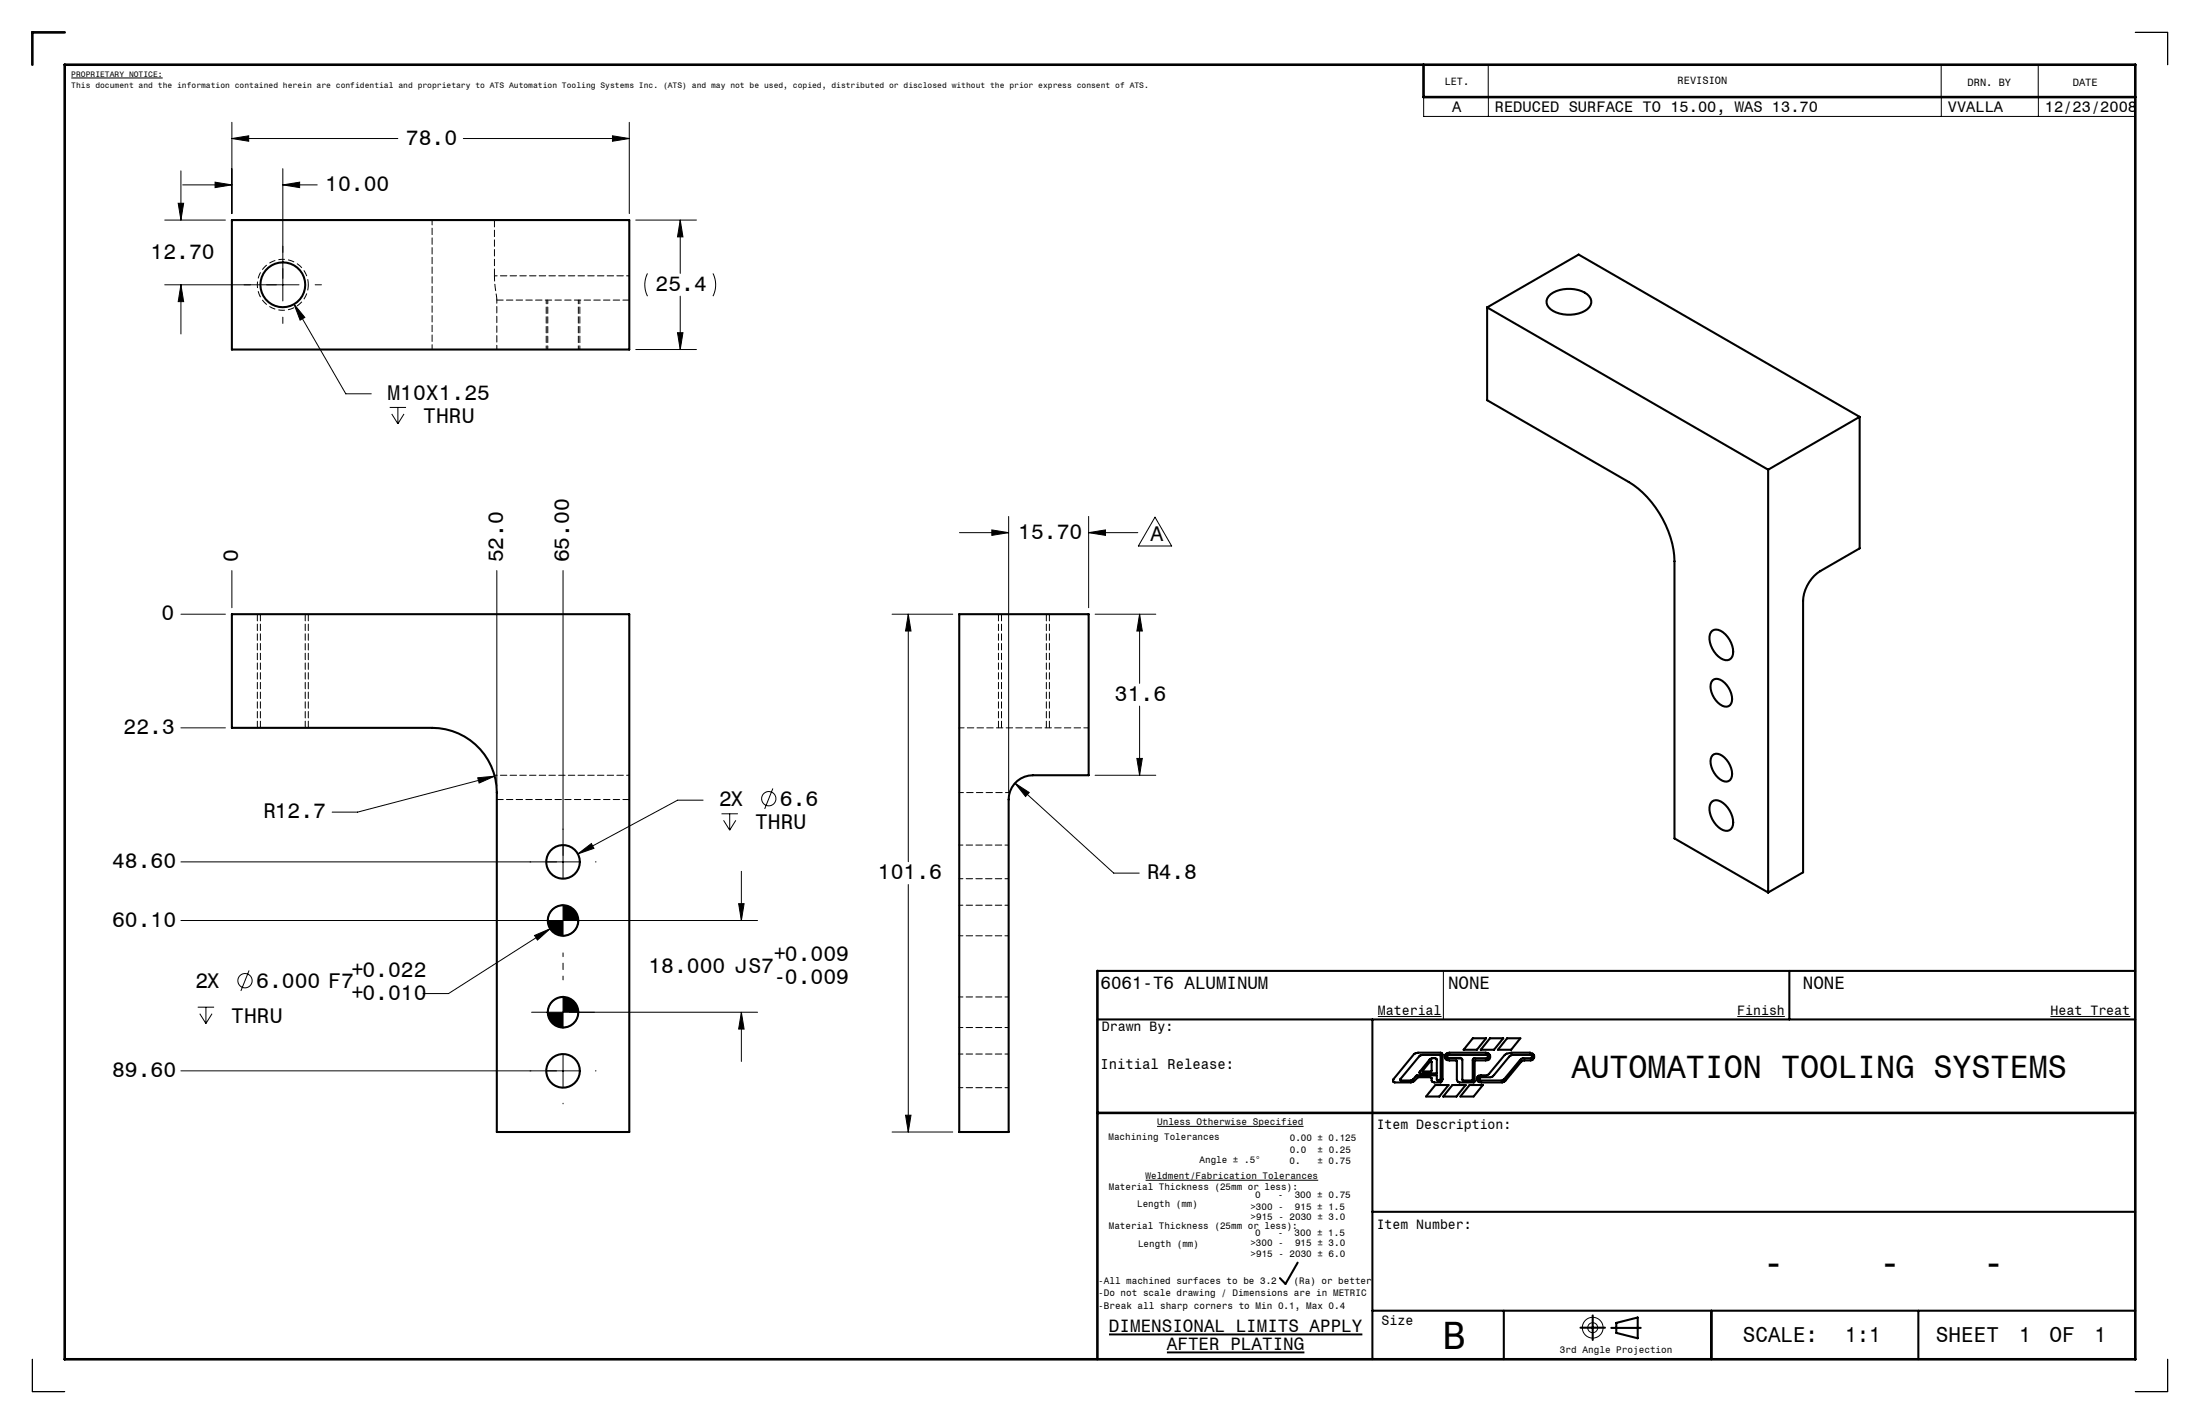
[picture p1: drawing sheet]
<svg xmlns="http://www.w3.org/2000/svg" width="432mm" height="279mm" viewBox="0 0 432 279" stroke-linecap="round" stroke-linejoin="round" font-family="sans-serif">
<g fill="none" stroke="#000" stroke-width=".2">
<path d="M12.7 6.4h-6.3v6.3M14 15.3h17.9M279.4 12.7v6.4h139.7M279.4 19v3.8h139.7M292.1 12.7v10.1M381 12.7v10.1M400 12.7l.1 10.1M419.1 6.4h6.3v6.3M35 39.9h1l-.5 3.3zM35.5 33.5v9.7M35.9 36.3h9.6M42.2 35.7l3.3 .6-3.3 .5z"/>
<path d="M45.5 27.2l3.3-.6v1.1zM45.5 24v17.9M45.5 27.2h32.6M55.5 36.3l3.3-.6v1.1zM55.5 33.1v26M55.5 36.3h6.8M90.9 27.2h32.6M120.2 26.6l3.3 .6-3.3 .5zM123.5 24v17.9M32.3 43.2h11.9M35.5 55.9l.5 3.3h-1zM35.5 55.9v9.6"/>
<path d="M57.7 59.7l2.1 2.6-.9 .5zM57.7 59.7l10.2 17.6h5M58.7 55.9h-26.4M61.9 55.9h1.2M124.8 43.2h11.9M127.1 53.6a5 5 0 0 0 0 4.5M133.5 43.2l.5 3.3h-1zM133.5 43.2v10.4M133.5 58.1v10.5M139.9 53.6a5 5 0 0 1 0 4.5M55.5 62.2v1.3M76.5 79.9h3.2"/>
<path d="M78.1 79.9v3.2M124.8 68.6h11.9M133 65.3h1l-.5 3.3zM76.9 81.2l1.2 1.9M79.3 81.2l-1.2 1.9M45.5 111.9v7.3M97.5 111.9v42.3M110.5 111.9v60.4M188.3 104.5h9.7M194.7 104l3.3 .5-3.3 .5zM198 101.3v54.3M213.7 104.5l3.3-.5v1z"/>
<path d="M213.7 101.3v17.9M213.7 104.5h9.6M226.7 101.5l3.3 5.6h-6.6zM35.5 120.5h8.7M175.1 120.5h11.9M178.3 120.5l.5 3.3h-1.1zM178.3 120.5v48.6M214.9 120.5h12M223.7 120.5l.5 3.3h-1.1zM223.7 120.5v13.6M223.7 138.5v13.6M35.5 142.8h8.7"/>
<path d="M93.8 152.6l3.3-.3-3.1 1.3zM97.1 152.3l-26.9 7h-5M138 157h-5l-19.6 10.5M141.6 159.7h3.2M143.2 159.7v3.2M151.7 154.7l-1.6 4M199.2 153.7l2.8 1.8-.7 .8zM199.2 153.7l19.4 17.6h5M214.9 152.1h12M223.1 148.8h1.1l-.5 3.3zM35.5 169.1h78.2M110.5 177.6a3 3 0 0 0-3 3"/>
<path d="M110.5 177.4v6.4M113.4 167.5l2.7-2 .5 1zM116.9 169.1h.1M142 161l1.2 1.9M144.4 161l-1.2 1.9M145 177.3h1l-.5 3.3zM145.5 171v9.6M178.3 173.5v48.6M35.5 180.6h113.2M38.8 197.6h3.2M39.2 198.9l1.2 1.9M40.4 197.6v3.2"/>
<path d="M41.6 198.9l-1.2 1.9M48.9 190.4l-1.6 4M104.9 183.5l3.1-1.3-2.5 2.3zM108 182.2l-20 12.7h-5M110.5 195.6a3 3 0 0 0-3 3M110.5 195.4v6.4M113.5 198.6a3 3 0 0 1-3 3M113.5 180.6a3 3 0 0 1-3 3M145.5 198.6l.5 3.3h-1zM145.5 198.6v9.7M148.7 198.6h-44.4M270.4 199.4h12.5"/>
<path d="M283.3 190.5v9.5M341 199.4h9.3M402.4 199.4h15.7M35.5 210.1h78.2M110.5 206.9v6.4M110.5 216.5v.1M116.9 210.1h.1M177.7 218.8h1.1l-.5 3.3zM175.1 222.1h11.9M224.8 231.6h33.9M227.1 221h28.8M6.4 266.7v6.4h6.3"/>
<path d="M425.4 266.7v6.4h-6.3"/>
<circle cx="150.9" cy="156.7" r="1.4"/>
<circle cx="48.1" cy="192.4" r="1.4"/>
<circle cx="312.6" cy="260.5" r="2.04"/>
<circle cx="312.6" cy="260.5" r=".98"/>
</g>
<path d="M217.7 261.8h49.7M229 265.4h27" fill="none" stroke="#000" stroke-width=".38"/>
<path d="M60.5 55.9a5 5 0 0 0-7.4-4.4 5 5 0 0 0-.3 8.6 5 5 0 0 0 7.7-3.9v-.3" fill="none" stroke="#000" stroke-width=".2" stroke-dasharray="1.3 .6" stroke-dashoffset=".2" stroke-linecap="butt"/>
<path d="M97.5 58.9h26M50.5 120.5v22.3M51.1 120.5v22.3M196 120.5v22.3M196.6 120.5v22.3M59.9 142.8v-22.3M60.5 142.8v-22.3M97.5 156.9h26M205.4 142.8v-22.3M206 142.8v-22.3" fill="none" stroke="#000" stroke-width=".2" stroke-dasharray="1.3 .6"/>
<path d="M110.5 192.3v-5.3" fill="none" stroke="#000" stroke-width=".2" stroke-dasharray="15.2 1.3 1.3 1.3" stroke-dashoffset="14.5"/>
<g fill="none" stroke="#000" stroke-width=".41">
<path d="M45.5 43.2h78v25.4h-78zM303.9 58.1a6.1 6.1 0 0 1 8 0 1.81 1.81 0 0 1-.9 2.9 6.4 6.4 0 0 1-7.1-.7 1.61 1.61 0 0 1 0-2.2zM291.9 60.3v18.2l27.8 16.1a19.8 19.8 0 0 1 9 15.5v54.4l18.3 10.6M291.9 60.3l55.1 31.9M291.9 60.3l17.9-10.4 55.2 31.9M347 92.2v82.9M365 81.8v25.8l-7.7 4.5a7.4 7.4 0 0 0-3.4 5.8v53.3l-6.9 3.9M365 81.8l-18 10.4M45.5 120.5h78v101.6h-26v-66.6a12.7 12.7 0 0 0-12.7-12.7h-39.3zM188.3 120.5h25.4v31.6h-11a4.8 4.8 0 0 0-4.7 4.8v65.2h-9.7zM336.1 123.8a2.06 2.06 0 0 1 2.6 .7 4.4 4.4 0 0 1 1.3 4.3 1.43 1.43 0 0 1-2.3 .4 4.9 4.9 0 0 1-2.1-4.8zM336.1 133.5a1.72 1.72 0 0 1 2.4 .5 4.1 4.1 0 0 1 1.3 4 1.35 1.35 0 0 1-2.2 .2 4.3 4.3 0 0 1-1.7-4.4z"/>
<path d="M336.1 157.2a2.06 2.06 0 0 1 2.6 .8 4.4 4.4 0 0 1 1.3 4.3 1.43 1.43 0 0 1-2.3 .3 4.9 4.9 0 0 1-2.1-4.7zM336.1 148.2a1.72 1.72 0 0 1 2.4 .5 4.1 4.1 0 0 1 1.3 4 1.35 1.35 0 0 1-2.2 .2 4.3 4.3 0 0 1-1.7-4.4zM215.4 190.5h203.7M351.2 190.5v9.5M215.4 200h203.7M269.4 200v66.7M277.6 206.8l.7-.3h4.5l.2 .2 .1 .2v4.8l-.3 .7-1.7-.1-.1-.8-.3-.1h-2.4l-.7 .7-.7 .3-3.4-.1v-.6zM278.6 207.2l.6-.2 3.5 .1v4.8l-.2 .1-.4-.1-.1-.9h-3.8l-1.3 1-2.1-.1 .1-.2zM280.6 208.4l.4-.1v1.8l-.1 .1h-1.6v-.2zM280.6 207.9a.99 .99 0 0 1 1.4 0v2.7l-3.4-.1 .1-.3zM281.7 212.9h2.6l-1.8 2.2h-2.6zM283.7 206.9l.8-.4h7.1a.77 .77 0 0 1 .9 .8 .77 .77 0 0 1-.9 .8h-2l-.2 .1v3.9l-.2 .3h-2.8l-.3-.1-.2-.5v-3.6l-.1-.1h-1.3a.77 .77 0 0 1-.9-.9z"/>
<path d="M284.2 207.6l-.2-.4 .3-.2 7.6 .1a.34 .34 0 0 1-.1 .5h-2.4l-.3 .1v4.1l-.2 .2-1.8-.1-.1-4-.3-.3M285.1 212.9h2.6l-1.8 2.2h-2.6zM288.4 212.9h2.6l-1.8 2.2h-2.6zM289.1 203.7h2.6l-1.8 2.3h-2.6zM290 211.2l.3-.1 1.8-.2 3.2-3.9 .4-.3 1-.2h3.6l.5 .2a.73 .73 0 0 1 .3 .8 .73 .73 0 0 1-.7 .6h-1.2l-.6 .2-3.4 4-.4 .1h-4a.79 .79 0 0 1-.9-.6zM290.4 211.5l.2-.1h1.9l.5-.2 3.5-4.1 .4-.1h3.5l.3 .2v.2l-.2 .2h-1.5l-.4 .1-3.6 4.2-.4 .1h-4l-.3-.2zM292.4 203.7h2.6l-1.8 2.3h-2.6zM295.8 203.7h2.6l-1.8 2.3h-2.6zM269.4 237.8h149.7M254.7 247.7l-2.4 4.2-1.1-1.1M269.4 257.2h149.7M295.2 257.2v9.5"/>
<path d="M312.6 258.1v4.8M317.2 259.6l4.2-1.1v4.1l-4.2-1.1zM335.9 257.2v9.5M376.5 257.2v9.5M310.2 260.5h4.8M316.3 260.5h5.7"/>
<circle cx="55.5" cy="55.9" r="4.4"/>
<circle cx="110.5" cy="169.1" r="3.3"/>
<circle cx="110.5" cy="180.6" r="3"/>
<circle cx="110.5" cy="198.6" r="3"/>
<circle cx="110.5" cy="210.1" r="3.3"/>
</g>
<path d="M12.7 12.7h406.4v254h-406.4zM12.7 6.4h-6.4v6.3M279.4 12.7v6.4h139.7M215.4 190.5v76.2M215.4 218.4h203.7M284.2 207.6h2.5" fill="none" stroke="#000" stroke-width=".51"/>
<g fill="#000">
<path d="M93.8 152.6l.2 1 3.1-1.3zM145 177.3h1l-.5 3.3zM145.5 198.6l.5 3.3h-1zM113.4 167.5l3.2-1-.5-1zM104.9 183.5l.6 1 2.5-2.3zM120.2 26.6l3.3 .6-3.3 .5zM45.5 27.2l3.3-.6v1.1zM133 65.3h1l-.5 3.3zM133.5 43.2l.5 3.3h-1zM35.5 55.9l.5 3.3h-1zM35 39.9h1l-.5 3.3zM55.5 36.3l3.3-.6v1.1zM42.2 35.7l3.3 .6-3.3 .5zM57.7 59.7l1.2 3.1 .9-.5zM194.7 104l3.3 .5-3.3 .5zM213.7 104.5l3.3-.5v1zM177.7 218.8h1.1l-.5 3.3zM178.3 120.5l.5 3.3h-1.1zM199.2 153.7l2.1 2.6 .7-.8zM223.1 148.8h1.1l-.5 3.3zM223.7 120.5l.5 3.3h-1.1z"/>
<path d="M107.5 198.6a3 3 0 0 0 3 3v-3zM110.5 195.6v3h3a3 3 0 0 0-3-3zM107.5 180.6a3 3 0 0 0 3 3v-3zM110.5 177.6v3h3a3 3 0 0 0-3-3z"/>
</g>
<path d="M123.5 54.1h-26.5M123.5 152.1h-26.5" fill="none" stroke="#000" stroke-width=".2" stroke-dasharray="1.3 .6" stroke-dashoffset=".7"/>
<path d="M97.5 68.6v-9.9M188.3 155.5h9.9" fill="none" stroke="#000" stroke-width=".2" stroke-dasharray="1.3 .6" stroke-dashoffset=".4"/>
<path d="M97 54.1l.5 4.6" fill="none" stroke="#000" stroke-width=".2" stroke-dasharray="1.3 .6" stroke-dashoffset=".2"/>
<path d="M97 43.2v10.9" fill="none" stroke="#000" stroke-width=".2" stroke-dasharray="1.3 .6" stroke-dashoffset="-.1"/>
<path d="M107.2 58.9v9.7M107.5 58.9v9.7M113.5 68.6v-9.7M113.8 68.6v-9.7M188.3 172.4h9.7M198 165.8h-9.7M198 177.6h-9.7M188.3 183.6h9.7M198 195.6h-9.7M188.3 213.4h9.7M188.3 201.6h9.7M198 206.8h-9.7" fill="none" stroke="#000" stroke-width=".2" stroke-dasharray="1.3 .6" stroke-dashoffset=".5"/>
<path d="M84.8 43.2v25.4M213.7 142.8h-25.4" fill="none" stroke="#000" stroke-width=".2" stroke-dasharray="1.3 .6" stroke-dashoffset=".3"/>
<g font-size="7.8">
<text x="345.8" y="250.3">-</text>
<text x="368.6" y="250.3">-</text>
<text x="389" y="250.3">-</text>
<text x="283.2" y="264.7">B</text>
</g>
<text font-size="6.3" x="308.4" y="211.5">AUTOMATION TOOLING SYSTEMS</text>
<g font-size="4.2">
<text x="79.7" y="28.4">78.0</text>
<text x="63.8" y="37.5">10.00</text>
<text x="29.6" y="50.8">12.70</text>
<text x="128.7" y="57.1">25.4</text>
<text x="76" y="78.5">M10X1.25</text>
<text x="83.1" y="83">THRU</text>
<text x="199.9" y="105.7">15.70</text>
<text x="225.8" y="106.2">A</text>
<text x="46.7" y="110.4" transform="rotate(-90 46.7 110.4)">0</text>
<text x="98.7" y="110.4" transform="rotate(-90 98.7 110.4)">52.0</text>
<text x="111.7" y="110.4" transform="rotate(-90 111.7 110.4)">65.00</text>
<text x="31.7" y="121.7">0</text>
<text x="218.8" y="137.5">31.6</text>
<text x="24.2" y="144">22.3</text>
<text x="51.7" y="160.6">R12.7</text>
<text x="141.2" y="158.2">2X</text>
<text x="153.1" y="158.2">6.6</text>
<text x="148.2" y="162.7">THRU</text>
<text x="22" y="170.3">48.60</text>
<text x="172.3" y="172.5">101.6</text>
<text x="225.2" y="172.5">R4.8</text>
<text x="22" y="181.8">60.10</text>
<text x="68.9" y="191.7">+0.022</text>
<text x="127.3" y="190.8">18.000 JS7</text>
<text x="151.8" y="188.6">+0.009</text>
<text x="38.4" y="193.9">2X</text>
<text x="50.3" y="193.9">6.000 F7</text>
<text x="68.9" y="196.2">+0.010</text>
<text x="151.8" y="193.1">-0.009</text>
<text x="45.4" y="200.6">THRU</text>
<text x="22" y="211.3">89.60</text>
<text x="342.1" y="263.3">SCALE:</text>
<text x="362.2" y="263.3">1:1</text>
<text x="380" y="263.3">SHEET</text>
<text x="396.3" y="263.3">1</text>
<text x="402.3" y="263.3">OF</text>
<text x="411.1" y="263.3">1</text>
</g>
<g font-size="3.5">
<text x="216" y="194.1">6061-T6 ALUMINUM</text>
<text x="284.2" y="194.1">NONE</text>
<text x="353.9" y="194.1">NONE</text>
<text x="217.7" y="261.4">DIMENSIONAL LIMITS APPLY</text>
<text x="229" y="264.9">AFTER PLATING</text>
</g>
<g font-size="3">
<text x="285" y="22.1">A</text>
<text x="293.4" y="22.1">REDUCED SURFACE TO 15.00, WAS 13.70</text>
<text x="382.3" y="22.1">VVALLA</text>
<text x="401.3" y="22.1">12/23/2008</text>
</g>
<text font-size="2.8" x="216" y="209.7">Initial Release:</text>
<g font-size="2.7">
<text x="216.3" y="202.2">Drawn By:</text>
<text x="270.4" y="199.1">Material</text>
<text x="341" y="199.1">Finish</text>
<text x="402.4" y="199.1">Heat Treat</text>
<text x="270.2" y="221.5">Item Description:</text>
<text x="270.2" y="241.1">Item Number:</text>
<text x="271.1" y="260.1">Size</text>
</g>
<g font-size="2.1">
<text x="283.6" y="16.6">LET.</text>
<text x="329.3" y="16.5">REVISION</text>
<text x="386.2" y="17">DRN. BY</text>
<text x="406.8" y="16.8">DATE</text>
</g>
<g font-size="1.9">
<text x="227.1" y="220.8">Unless Otherwise Specified</text>
<text x="217.6" y="223.8">Machining Tolerances</text>
<text x="253.1" y="226.2">0.0</text>
<text x="253.2" y="223.9">0.00 ± 0.125</text>
<text x="258.6" y="226.2">± 0.25</text>
<text x="217.6" y="233.5">Material Thickness (25mm or less):</text>
<text x="224.8" y="231.3">Weldment/Fabrication Tolerances</text>
<text x="235.5" y="228.2">Angle ± .5°</text>
<text x="253.1" y="228.3">0.</text>
<text x="258.6" y="228.3">± 0.75</text>
<text x="223.2" y="236.9">Length (mm)</text>
<text x="245.4" y="237.3">&gt;300 -</text>
<text x="245.4" y="239.4">&gt;915 - 2030 ± 3.0</text>
<text x="246.4" y="235">0</text>
<text x="250.8" y="235">-</text>
<text x="254.1" y="235">300 ± 0.75</text>
<text x="254.2" y="237.3">915 ± 1.5</text>
<text x="217.6" y="241.1">Material Thickness (25mm or less):</text>
<text x="223.4" y="244.7">Length (mm)</text>
<text x="245.4" y="244.5">&gt;300 -</text>
<text x="246.4" y="242.5">0</text>
<text x="250.8" y="242.5">-</text>
<text x="254.1" y="242.5">300 ± 1.5</text>
<text x="254.2" y="244.5">915 ± 3.0</text>
<text x="215.6" y="251.9">-All machined surfaces to be 3.2</text>
<text x="245.4" y="246.6">&gt;915 - 2030 ± 6.0</text>
<text x="253.9" y="251.9">(Ra) or better</text>
<text x="215.6" y="254.3">-Do not scale drawing / Dimensions are in METRIC</text>
<text x="215.6" y="256.8">-Break all sharp corners to Min 0.1, Max 0.4</text>
<text x="306.2" y="265.4">3rd Angle Projection</text>
</g>
<g font-size="1.6">
<text x="14" y="15.1">PROPRIETARY NOTICE:</text>
<text x="14" y="17.3">This document and the information contained herein are confidential and proprietary to ATS Automation Tooling Systems Inc. (ATS) and may not be used, copied, distributed or disclosed without the prior express consent of ATS.</text>
</g>
</svg>
